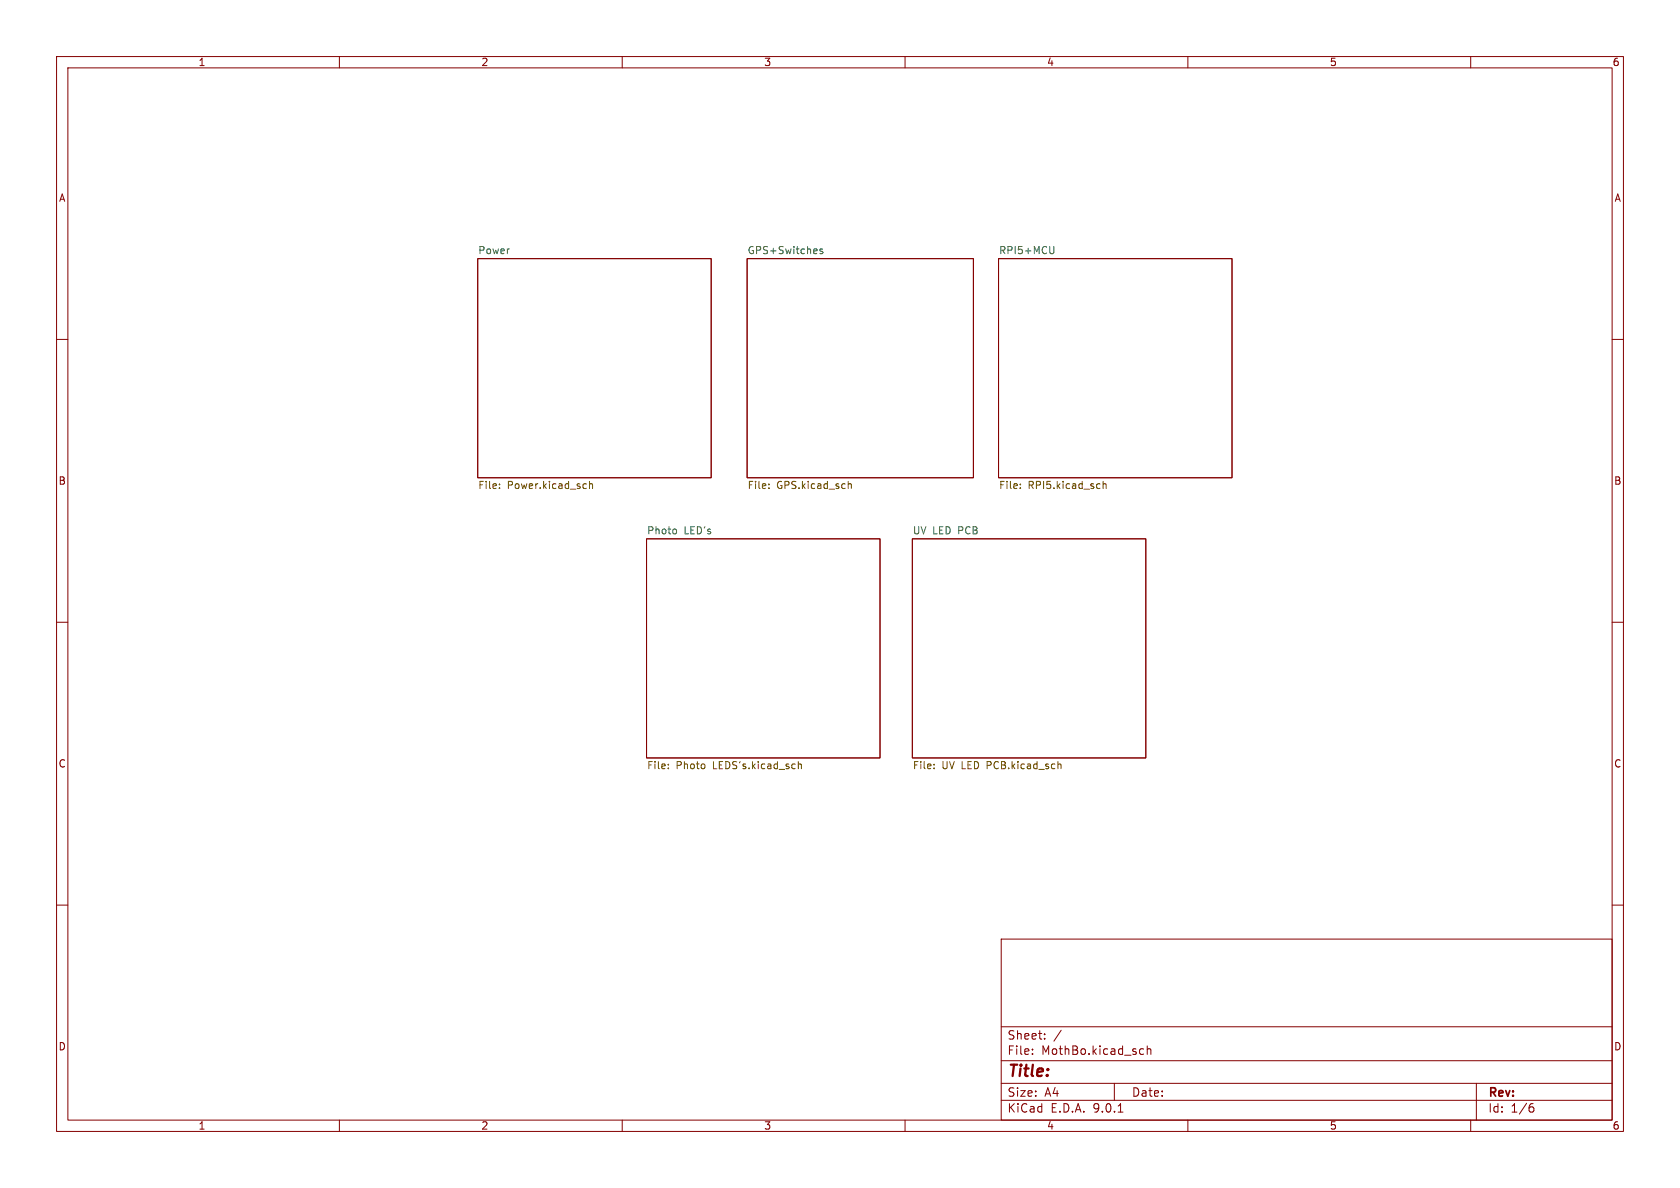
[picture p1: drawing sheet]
<svg xmlns="http://www.w3.org/2000/svg" width="297mm" height="210mm" viewBox="0 0 297 210" stroke-linecap="round" stroke-linejoin="round" font-family="sans-serif">
<g fill="none" stroke="#840000" stroke-width=".18">
<path d="M10 10h277v190h-277zM12 12h273v186h-273zM60 10v2M110 10v2M160 10v2M210 10v2M260 10v2M84.5 45.7h41.2v38.8h-41.2zM132.1 45.7h40v38.8h-40zM176.5 45.7h41.3v38.8h-41.3zM10 60h2M285 60h2"/>
<path d="M114.3 95.3h41.3v38.7h-41.3zM161.3 95.3h41.3v38.7h-41.3zM10 110h2M285 110h2M10 160h2M177 166h108v32h-108zM285 160h2M60 198v2M110 198v2M160 198v2M177 194.5h108M177 191.5h108"/>
<path d="M177 187.5h108M177 181.5h108M182.5 186.3v.1M182.5 185.5v.1M184.7 183.6v.1M184.7 182.8v.1M187.6 182.1l-1.3 2M197 191.5v3M197.7 196.6h.8M201.7 185.4l.5 .1M202.2 186.3l-.5 .1M202.8 185.5l.2-.1 .4 .1 .1 .9"/>
<path d="M202.8 184.9v1.5M210 198v2M260 198v2M261 191.5v6.5M270.6 195.7h.4l.2 .3-.1 .5-.5 .1M271 195.1l-.4 .1"/>
</g>
<path d="M145.4 44.1l-.3-.1-.2 .2 .1 .2 .4 .1v.3h-.5M186.3 43.6v1l-.1 .2h-.4M119.4 93.5l.2 .3v.3l-.2 .3" fill="none" stroke="#006464" stroke-width=".18"/>
<g fill="none" stroke="#725600" stroke-width=".18">
<path d="M88.3 86.2v.2M88.3 85.6v.1M103.5 85.5l.2 .1M103.7 86.3l-.2 .1M104.2 85.6l.2-.1 .3 .1 .1 .8M104.2 85.1v1.3M135.9 86.2v.2M135.9 85.6v.1M150 85.6l.1-.1 .3 .1 .1 .8M150 85.1v1.3M180.4 86.2v.2M180.4 85.6v.1"/>
<path d="M195 85.1v1.3M195 85.6l.2-.1 .3 .1 .1 .8M118.1 135.8v.1M118.1 135.1v.1M141.1 135.2l.2-.2 .3 .1 .1 .8M141.1 134.6v1.3M165.1 135.8v.1M165.1 135.1v.1M187.2 135l.4 .2v.7"/>
</g>
<text font-size="2.8" fill="#840000" x="178" y="190.9">Title:</text>
<g font-size="2.1" fill="#840000">
<text x="178" y="184">Sheet:</text>
<text x="178" y="186.7">File:</text>
<text x="184.1" y="186.7">MothBo.kicad_sch</text>
<text x="178" y="196.9">KiCad</text>
<text x="178" y="194.1">Size:</text>
<text x="184.7" y="194.1">A4</text>
<text x="185.7" y="196.9">E.D.A.</text>
<text x="193.3" y="196.9">9.0.1</text>
<text x="200" y="194.1">Date:</text>
<text x="263" y="194.3">Rev:</text>
<text x="263" y="196.9">Id:</text>
<text x="267.1" y="196.9">1/6</text>
</g>
<g font-size="1.8" fill="#840000">
<text x="35" y="11.9">1</text>
<text x="85" y="11.9">2</text>
<text x="135" y="11.9">3</text>
<text x="185" y="11.9">4</text>
<text x="235" y="11.9">5</text>
<text x="285" y="11.9">6</text>
<text x="10.3" y="35.9">A</text>
<text x="285.3" y="35.9">A</text>
<text x="10.3" y="85.9">B</text>
<text x="285.3" y="85.9">B</text>
<text x="10.3" y="135.9">C</text>
<text x="285.3" y="135.9">C</text>
<text x="10.3" y="185.9">D</text>
<text x="285.3" y="185.9">D</text>
<text x="35" y="199.9">1</text>
<text x="85" y="199.9">2</text>
<text x="135" y="199.9">3</text>
<text x="185" y="199.9">4</text>
<text x="235" y="199.9">5</text>
<text x="285" y="199.9">6</text>
</g>
<g font-size="1.8" fill="#006464">
<text x="84.5" y="45">Power</text>
<text x="132.1" y="45">GPS+Switches</text>
<text x="176.5" y="45">RPI5+MCU</text>
<text x="114.3" y="94.5">Photo</text>
<text x="120.9" y="94.5">LED's</text>
<text x="161.3" y="94.5">UV LED PCB</text>
</g>
<g font-size="1.8" fill="#725600">
<text x="84.5" y="86.8">File:</text>
<text x="89.7" y="86.8">Power.kicad_sch</text>
<text x="132.1" y="86.8">File:</text>
<text x="137.3" y="86.8">GPS.kicad_sch</text>
<text x="176.5" y="86.8">File:</text>
<text x="181.8" y="86.8">RPI5.kicad_sch</text>
<text x="114.3" y="136.3">File:</text>
<text x="119.5" y="136.3">Photo</text>
<text x="126.1" y="136.3">LEDS's.kicad_sch</text>
<text x="161.3" y="136.3">File:</text>
<text x="166.5" y="136.3">UV LED PCB.kicad_sch</text>
</g>
</svg>
